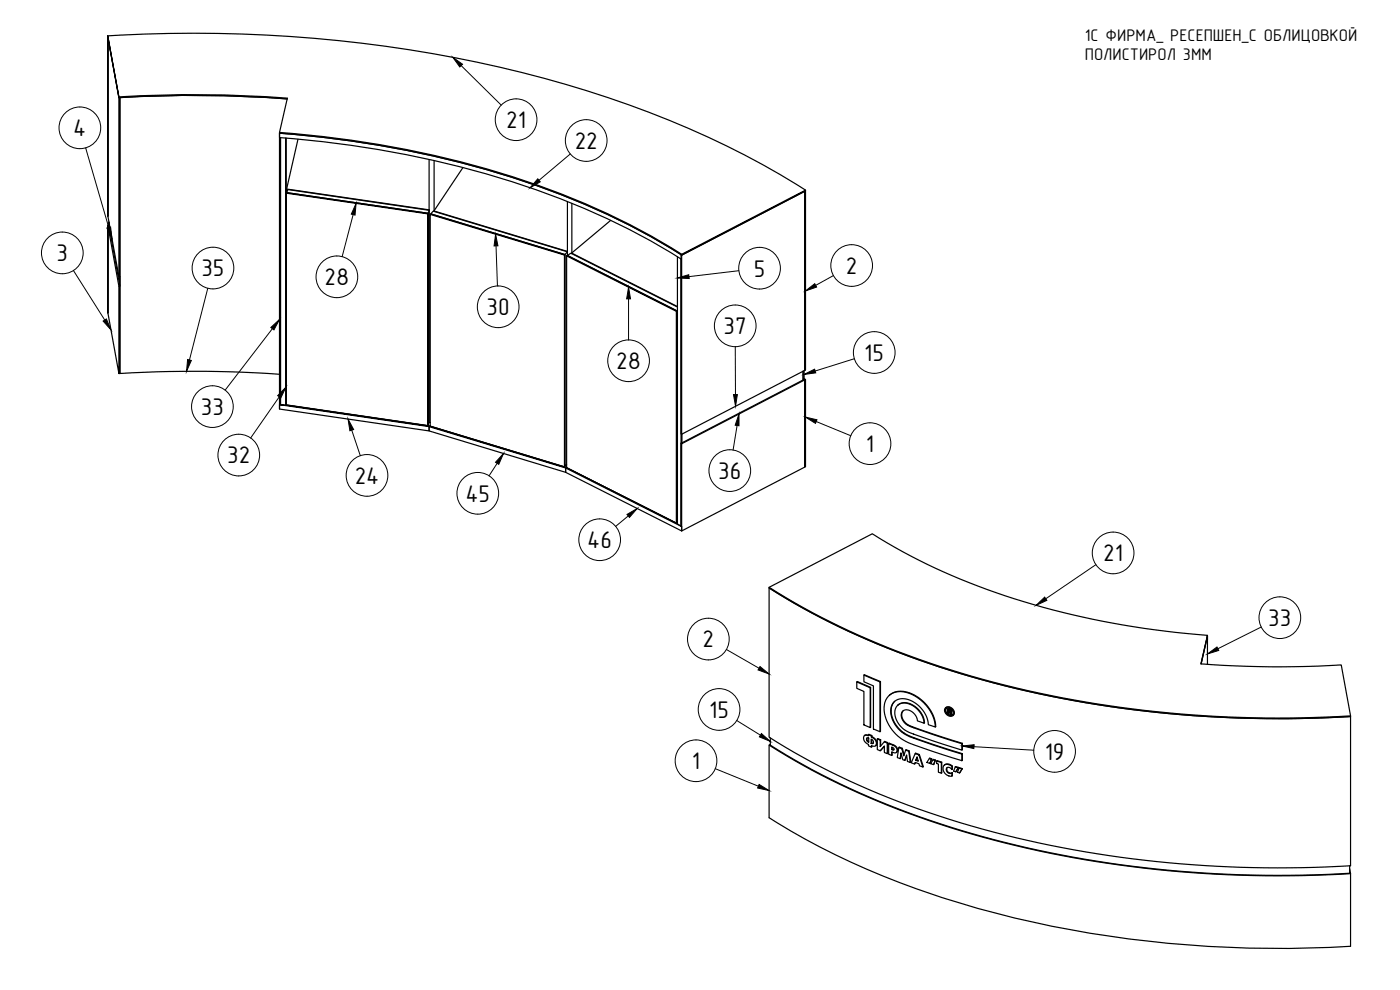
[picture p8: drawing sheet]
<svg xmlns="http://www.w3.org/2000/svg" width="420mm" height="297mm" viewBox="0 0 420 297" stroke-linecap="round" stroke-linejoin="round" font-family="sans-serif">
<!-- layer: Visible -->
<g fill="none" stroke="#000" stroke-width=".36">
<path d="M32.3 11l.1 53.9zM32.3 10.8l3.4 18.5zM32.4 10.8a403.8 403.8 0 0 1 149 18.1 269.7 269.7 0 0 1 60.4 28.1M32.4 11.2l3.3 18.1M32.4 11.2v53.7l3.3 18.1M35.7 29.3v53.7h.3v-53.7v82.8a373.7 373.7 0 0 1 47.9 .2M35.7 29.3a372.5 372.5 0 0 1 50.5 .4 372.4 372.4 0 0 0-50.5-.4zM35.7 29.1a368 368 0 0 1 50.5 .4l-2.3 10.5M83.9 40v82.7M83.9 40a289.1 289.1 0 0 1 95.1 22.8 195.9 195.9 0 0 1 25.6 13.7M83.9 39.7a289.1 289.1 0 0 1 95.1 22.9 195.9 195.9 0 0 1 25.6 13.7M83.9 40a289.2 289.2 0 0 1 95 22.8 196.3 196.3 0 0 1 25.5 13.6"/>
<path d="M83.9 41.3a289.2 289.2 0 0 1 95 22.8 196.3 196.3 0 0 1 25.5 13.6v52.5l.2 .1v-53.7l-.2-.2v81.5M84.2 41.3v80.2M85.8 41.5v80.1M85.9 58l42.5 6.2v63.5l-42.5-6.2v-63.5l.1-.2 42.5 6.2-.1 63.7M86.4 56.9l42.4 6.2v63.5l-.3 .9v-63.5l-42.5-6.2zM89.4 41.8l-3.4 14.9M128.8 47.9v15.2v-.2l-42.8-6.2v1.1M130.3 48.2v15.1M138.9 50.3l-8.7 13M241.5 57.4l.2-.1v53.7l-.2 .1zM32.3 67.6l.1 26.3zM32.7 67.7l-.3 .1v26.1l3.3 18.2h.3v-26.2h-.3v26.2"/>
<path d="M32.7 67.7l-.3 .1 3.3 18.1M32.7 67.6h-.4M32.7 67.7l3.3 18.2M32.7 66.5v1.5M128.8 63.1l-.4 1.1M129.1 64.3l40.3 12.2v63.6l-40.3-12.2v-63.6l.2-.1 40.2 12.2-.1 63.7M130.2 63.4l40 12M170.1 76.8l32.9 16.6v63.6l-32.9-16.7v-63.5l.2-.1 32.9 16.6v63.5l-.2 .2M170.3 75.4l-.1 .2M170.3 76.6v-1l-40.3-12.2-.7 .8 40.2 12.2v63.5l.6-.6M170.3 60.5v15.1l-.9 .9M171.6 76.1v-.2l31.7 16.1"/>
<path d="M171.6 61v14.9M183.3 66.1l-11.7 9.8M203.3 77.1v80.1l1.1 .7M204.6 76.3l37.1-19.2v.2l-37.1 19.3zM204.6 76.6l36.9-19.2v53.7l-36.9 19.2M36 83v2.7M203.3 92.1l-32-16.1-1 .7 32.9 16.6 .1 63.4M203.3 93.2l-.3 .2M241 111.4v2.6M241.3 111.2v2.7l.2 .1M241.3 113.6l.4 .3M241.5 114l.2-.1v26.1l-.2 .2z"/>
<path d="M241.5 114l-.2-.1-36.9 19.1M83.9 121.4l1.9 .1 43.1 6.3-.1 .2zM83.9 121.4v1.3l44.9 6.6v-1.3l41 12.4v1.3l-41-12.4 .1-1.5 41 12.5-.1 .1v1.3l34.8 17.6v-1.3l-.2-.1M85.9 120.8l-.1 .6v-79.9v80l43.1 6.3 41 12.5 33.4 16.8-33.4-16.8-.1 .1 34.8 17.6M128.8 126.7l.3 .1M204.6 133.1l36.9-19.1v26.2l-36.9 19.1v-26.2l-.2-.1v24.9M204.6 130.3v2.6M230.8 176.4a245.2 245.2 0 0 0 77.5 31 347.5 347.5 0 0 0 97 7.6v44.8a335.4 335.4 0 0 1-126.5-16 221.4 221.4 0 0 1-48-22.6zM230.8 176.2a245.2 245.2 0 0 0 77.5 31 346.5 346.5 0 0 0 97 7.6M362.4 190.6l-2 8.6a304.1 304.1 0 0 0 42.1 .3l2.8 15.5a335.4 335.4 0 0 1-126.5-16 221.4 221.4 0 0 1-48-22.6v-.2l31-16a202.5 202.5 0 0 0 72.3 26.8 274.1 274.1 0 0 0 28.3 3.6l-1.9 8.6 1.9-8.4v1.1M362.4 190.8v8.5M257.1 204.6l.2-.1 4 1.7-.1 12.1"/>
<path d="M257.1 204.6l4.1 1.8v11.9l-1.9-.8v-10l-2.2-1zM259.3 202.6l4.9 1.9-.1 15M259.3 202.6l4.8 2v14.9l-2-.8v-12.9l-2.8-1.2zM261.3 206.2l-.1 .2M264.2 204.5l-.1 .1M266.6 208.9l1.9-1.2 2.2-.2 2.6 .7 2.9 1.7 2 2 1.4 2.3 .8 2.1 .3 1.8-2.1-.7-.2-1.2-.5-1.6-.9-1.4-1.3-1.5-2.2-1.5-2.5-.6-1 .1-1.2 .5-.7 .6-.6 1.2-.2 1.1 .2 1.7 1.2 2.8 1.7 1.9 2.6 1.6 15.7 5.2v1.9l-15.2-5-2.3-1.1-1.7-1.2-2.5-2.9-.9-1.7-.5-1.8-.3-1.6 .1-1.6 .4-1.2zM266.9 208.7a6.7 6.7 0 0 1 8.2 .2l2.4 1.9 1.8 2.3 1.2 2.8 .3 1.6-.1 .6M268.5 210.4l-.6 .8-.4 1 .1 2.6 1.2 2.5 1.9 2.2 1.4 .9 1.9 .9 14.8 4.8M269.3 211.8l.7-.6 1.1-.3 1.3 .2 1.6 .6 1.1 .9 1.2 1.4 .8 1.7 .2 1.3-2-.7-.5-1.6-1.1-1.1-1.1-.6-1.1 .1a2.27 2.27 0 0 0-.2 3.6l.9 .8 1.4 .7 15.1 4.9v2l-14.5-4.8-2.6-1.2-1.7-1.6-1.1-2-.2-2.2zM269.4 211.6l1-.6 1.1-.2 1.5 .3 1.6 .8 1.4 1.3 .8 1.3 .5 1.2v1.3M271 213.3l-.4 .8 .2 1.3 .5 1 .9 .9 5 2 11.6 3.7-.1 2.1M272.5 217.5l-.1 .1"/>
<path d="M283.7 212.4l.5-.3h.6l1.2 .7 .4 1-.4 .9M283.7 212.4l.9-.2 1 .4 .7 1.2-.2 .8-1 .3-1.1-.6-.5-1.1zM283.9 212.6l.7-.2 .8 .4 .6 .8-.1 .8-.8 .3-.9-.4-.5-.8zM284 212.5l-.2 .7 .4 .7 1 .7 .7-.2M284.4 212.7l1.1 .4v1.3M284.4 212.7l.9 .5 .2 .3-.3 .2 .3 .7-.3-.1-.1-.5-.3-.2h-.2v.5l-.2-.1zM284.6 213l.5 .2 .1 .3-.6-.1zM284.8 213v.3l.4 .1M284.8 213.6l-.2 .5M284.8 213.3l-.2 .1M285.5 213.9l-.1 .2M230.8 223.6a245.2 245.2 0 0 0 77.5 30.9 346.5 346.5 0 0 0 97 7.6"/>
<path d="M231.2 221.4v2.2l-.2-.1 .2-.1M259.4 220.8l.6-.2 .6 .2v-.4l.9 .4v.4l.8 .4 .5 .7 .2 .9-.2 .5-.3 .2-1-.2v.5l-.9-.4v-.5l-.9-.5-.4-.7-.1-.8zM260.1 221.5h.6v1.2l-.6-.5zM260.2 221.4v.7l.5 .5M260.6 220.6l-.8-.1-.4 .2M260.6 220.4l1.1 .3v.4l1.2 .9 .2 1.1-.3 .7M261.5 221.8l.6 .6-.2 .7h-.4zM261.6 221.9v1l.5 .1M261.6 222.9l-.1 .2M261.7 223.8l-.2 .4M261.7 220.7l-.2 .1M261.7 221.1l-.2 .1"/>
<path d="M263.3 221.7l.9 .4v1.9l1.2-1.4 .9 .3v3.2l-.9-.3v-1.9l-1.2 1.4-.9-.4zM263.3 221.7l.1-.1 .9 .4M264.3 222v1.8M264.3 222l-.1 .1M265.4 222.6l.1-.2 .9 .4-.1 3.3M265.4 223.9l-1.2 1.4M266.4 222.8l-.1 .1M266.7 223.1l.1-.1 2.1 1 .5 1-.4 .7M266.7 223.1l1.9 .9 .6 .9v.7l-.3 .3-1.3-.3v1.1l-.9-.4zM267.6 224.2l.6 .3v.5l-.6-.1zM267.7 224.2v.6l.6 .1M267.7 225.6l-.1 1.1"/>
<path d="M267.7 224.8l-.1 .1M269.7 224.3l.2-.1 .9 .3 .5 2M269.7 224.3l1 .3 .5 2.2 .6-1.7 .9 .3 .5 3.4-.9-.3-.2-2-.6 1.7-.6-.3-.5-2-.2 1.7-.9-.3zM270.5 226.2l-.3 1.4M270.8 224.5l-.1 .1M271.8 225.1l.1-.2 1 .4 .4 3.3-.1 .2M272.1 226.7l-.6 1.5M272.9 225.3l-.2 .1M274.7 226.1l.1-.1 1.1 .4 1.2 3.6-.1 .1M274.7 226.1l1.1 .4 1.2 3.6-1-.3-.2-.6-1.1-.4-.2 .4-1-.3zM274.7 228.8l-.2 .4M275 228l-.2 .1"/>
<path d="M275.2 227.1l.4 1.3-.8-.3zM275.3 227.2l-.3 .8 .5 .2M275.9 226.4l-.1 .1M278.9 227.6l.8 .1-.7 1.4M278.9 227.6l.6 .2-.5 1.3-.8-.3zM279.7 227.7l-.2 .1M280 228l.8 .1-.7 1.3M280 228l.6 .2-.5 1.2-.8-.3zM280.8 228.1l-.2 .1M281.1 228.3l1.5 .4-.1 3.3M281.1 228.3l1.4 .5v3.2l-.9-.3v-2.5l-.5-.1zM282.6 228.7l-.1 .1"/>
<path d="M283.3 229.6l1-.3 1.3 .6 .1 1-.6-.6-.6-.1-.4 .3-.1 .5 .6 .9 .6 .2 .5-.1v.9l-1.2-.2-1.1-.8-.4-1.1zM283.4 229.6l.8-.4 1.2 .3 .4 .4-.1 1M284.3 230.3l-.2 .7 .4 .6 .7 .4 .6-.2-.1 1.1M285.8 229.9l-.1 .1M285.8 231.8l-.1 .2M286.7 230.1l1 .2-.9 1.3M286.7 230.1l.8 .3M286.7 230.1l-.5 1.3 .6 .2 .9-1.3M287.3 231.7l.7 .2M287.8 230.5l1 .1-.1 .1M287.8 230.5l.9 .2M287.8 230.5l-.5 1.2"/>
<path d="M288.1 231.8l-.1 .1M288.7 230.7l-.7 1.2M288.8 223l-.1 .1M288.8 226.1l-.1 2.1M288.8 226.1l-.1 .2M288.8 230.6l-.7 1.2M230.8 245.4a246.8 246.8 0 0 0 79.2 31.3 348.7 348.7 0 0 0 95.3 7.2v-21.8a343.7 343.7 0 0 1-120.1-13.9 227.5 227.5 0 0 1-54.2-24.7l-.2 .1v21.8M405 259.8v2.2h.3l-.3-1.4"/>
</g>
<!-- layer: Visible Narrow -->
<g fill="none" stroke="#000" stroke-width=".3">
<path d="M267.4 213.2l-.1 .2M270.6 214.5l-.1 .1M270.7 219.5l-.2 .1M271.3 219.9l-.1 .2M271.9 217l-.2 .1M273 211.1l-.1 .1M273 207.9l-.1 .1M273.3 217.9l-.1 .1M274.4 218.3l-.2 .1M283.8 213l-.1 .2M285 212.1l-.1 .1M285 214.5l-.1 .1"/>
<path d="M285.1 213.4l-.2 .1M285.1 212.8l-.1 .1M285.6 213.3l-.1 .2M286.4 213.9l-.1 .1M260.2 221.7l-.1 .1M263.1 223l-.1 .1M268 224.9l-.1 .1M268.2 223.5l-.1 .1M269.4 225.1l-.2 .1M273.2 220.9l-.2 .2M274.4 221.4l-.2 .1M284.1 230.8l-.1 .1"/>
<path d="M284.9 229.3l-.2 .1M285 231.9l-.1 .1"/>
</g>
<!-- layer: Balloons -->
<g fill="none" stroke="#000" stroke-width=".3">
<circle cx="24" cy="38.4" r="6.3"/>
<circle cx="154.9" cy="35.9" r="6.3"/>
<circle cx="175.9" cy="42.2" r="6.3"/>
<circle cx="18.7" cy="75.9" r="6.3"/>
<circle cx="255.6" cy="79.7" r="6.3"/>
<circle cx="63.9" cy="80.4" r="6.3"/>
<circle cx="101.1" cy="83.1" r="6.3"/>
<circle cx="149.5" cy="92.1" r="6.3"/>
<circle cx="220.7" cy="97.8" r="6.3"/>
<circle cx="228" cy="80.5" r="6.3"/>
<circle cx="188.6" cy="108.2" r="6.3"/>
<circle cx="262.4" cy="105.8" r="6.3"/>
<circle cx="63.7" cy="122" r="6.3"/>
<circle cx="71.7" cy="136.5" r="6.3"/>
<circle cx="261.1" cy="133.1" r="6.3"/>
<circle cx="110.1" cy="142.6" r="6.3"/>
<circle cx="143.4" cy="148" r="6.3"/>
<circle cx="219" cy="141.2" r="6.3"/>
<circle cx="180" cy="161.9" r="6.3"/>
<circle cx="334.1" cy="165.9" r="6.3"/>
<circle cx="212.6" cy="191.7" r="6.3"/>
<circle cx="384.1" cy="185.3" r="6.3"/>
<circle cx="215.8" cy="212.9" r="6.3"/>
<circle cx="208.9" cy="228.3" r="6.3"/>
<circle cx="316.5" cy="225.4" r="6.3"/>
</g>
<!-- layer: 0 -->
<g fill="#000" stroke="#000" stroke-width=".3">
<path d="M135.9 17.2l2.9 2.1-.8 .8zM161.4 53.6l.7 1-3 1.8zM32.1 68.4l1.1-.3 .4 3.5zM106.9 61l-.3 3.5-1.2-.3zM148.7 70.3l.7 3.5h-1.1zM30.9 96.3l1-.6 1.4 3.3zM81.3 98.3l2.6-2.5-1.7 3.2zM188.6 86.2l.6 3.5h-1.1zM203.3 83.4l3.4-1 .1 1.2zM241.7 87.3l2.8-2.2 .6 1zM56.3 107.9l1.1 .2-1.4 3.3zM85.8 116.2l-1.5 3.2-1-.7z"/>
<path d="M220.1 118.4h1.2l-.6 3.5zM241.3 112.4l3.2-1.6 .3 1.1zM104.5 125.7l1.6 3.2-1.1 .4zM151.1 136.1l-1.4 3.2-1-.6zM221.8 124.2v3.5l-1.2-.1zM241.7 125.1l3.5 .8-.5 1.1zM188.2 154.4l3-1.8-2.3 2.6zM228.1 200l2.7 2.2-3.3-1.2zM311 181.6l2.5-2.4 .7 .9zM362.4 196.2l2.8-2.1 .6 1.1zM227.8 235.4l3 1.8-3.4-.8zM228.5 220.1l2.7 2.3-3.3-1.3z"/>
<path d="M288.8 223.8l3.6-.4-.1 1.2z"/>
</g>
<g fill="none" stroke="#000" stroke-width=".3">
<path d="M138.4 19.7l12 11.8M25.7 44.4l6.9 23.8M171.2 46.2l-9.4 7.9M106 64.4l-3.3 12.6M148.9 73.8l.4 12M22 81.2l9.4 14.8M62.4 86.5l-5.5 21.5M81.7 98.6l-14.1 18.5M188.6 89.7v12.3M221.7 81.2l-14.9 1.8M250.1 82.7l-5.3 2.9M83.8 119l-8.6 12.4"/>
<path d="M220.7 104v14.4M256.4 107.6l-11.8 3.7M105.6 129.1l2.5 7.6M149.2 139l-2.4 3.8M221.2 127.7l-1.2 7.4M245 126.5l10.3 4.2M188.6 154.8l-3.9 3.2M328.9 169.4l-15 10.2M218 194.9l9.8 5.6M378.5 188.1l-13 6.6M221.1 216.2l7.1 4.4M214.7 230.6l12.9 5.3"/>
<path d="M292.3 224l18 1.1"/>
</g>
<g font-size="7.2">
<text x="22" y="40.9">4</text>
<text x="151.9" y="38.4">21</text>
<text x="172.5" y="44.7">22</text>
<text x="17" y="78.4">3</text>
<text x="60.5" y="82.9">35</text>
<text x="226.2" y="83">5</text>
<text x="253.9" y="82.2">2</text>
<text x="97.4" y="85.6">28</text>
<text x="146" y="94.6">30</text>
<text x="217.2" y="100.3">37</text>
<text x="184.9" y="110.8">28</text>
<text x="259.4" y="108.3">15</text>
<text x="60.3" y="124.5">33</text>
<text x="259.8" y="135.6">1</text>
<text x="68.2" y="139.1">32</text>
<text x="215.6" y="143.7">36</text>
<text x="106.4" y="145.2">24</text>
<text x="139.7" y="150.5">45</text>
<text x="176.2" y="164.5">46</text>
<text x="331.1" y="168.4">21</text>
<text x="380.6" y="187.8">33</text>
<text x="210.9" y="194.3">2</text>
<text x="212.8" y="215.4">15</text>
<text x="313.5" y="228">19</text>
<text x="207.6" y="230.8">1</text>
</g>
<g font-size="5.1">
<text x="325.6" y="12.2">1С ФИРМА_ РЕСЕПШЕН_С ОБЛИЦОВКОЙ</text>
<text x="325.6" y="18">ПОЛИСТИРОЛ 3ММ</text>
</g>
</svg>
